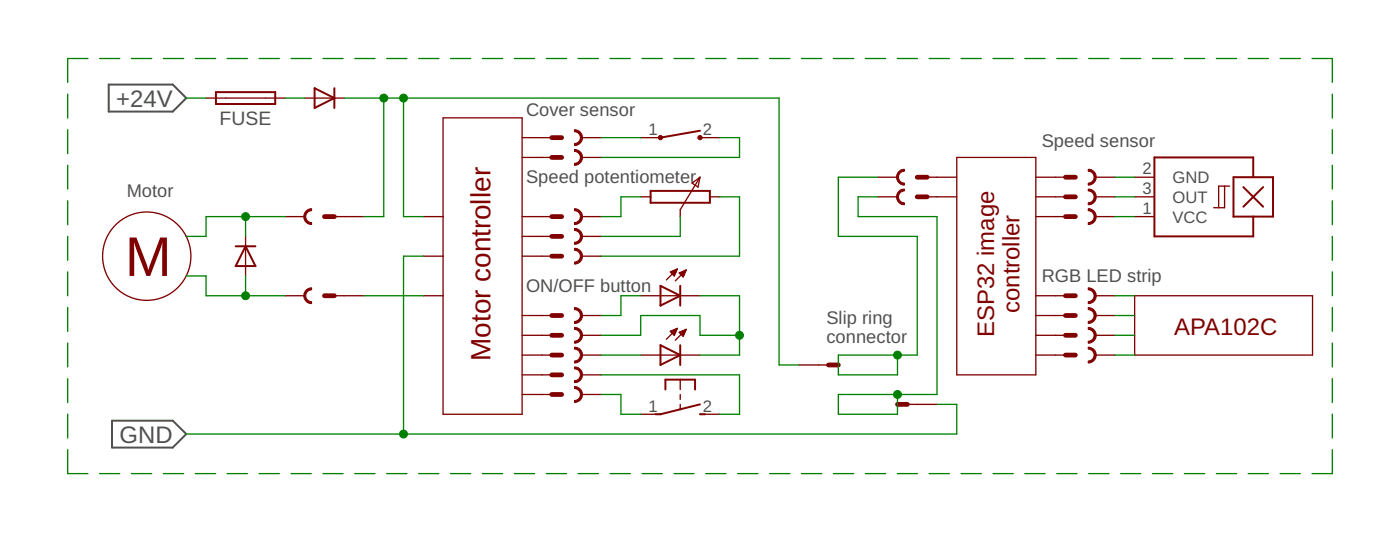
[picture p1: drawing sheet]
<svg xmlns="http://www.w3.org/2000/svg" width="180mm" height="70mm" viewBox="0 0 180 70" stroke-linecap="round" stroke-linejoin="round" font-family="sans-serif">
<path d="M14 10.9h8.2l1.7 1.7-1.7 1.7h-8.2zM14.4 54h7.8l1.7 1.7-1.7 1.8h-7.8z" fill="none" stroke="#505050" stroke-width=".25"/>
<g fill="none" stroke="#800000" stroke-width=".17">
<path d="M26.5 12.6h10.1M39.2 12.6h5M56.9 15.1h10.2v38.1h-10.2zM67.1 17.7h3.8M74.7 17.7h2.6M82.3 17.7h2.6M90 17.7h2.5M31.6 30.4v5M36.6 27.8h2.6M36.6 38h2.6M43 27.8h3.8M43 38h3.8"/>
<path d="M54.4 27.8h2.5M54.4 32.9h2.5M54.4 38h2.5M67.1 27.8h3.8M67.1 32.9h3.8M67.1 20.2h3.8M67.1 30.4h3.8M74.7 27.8h2.6M74.7 32.9h2.6M74.7 20.2h2.6M74.7 30.4h2.6M82.3 38h7.7"/>
<path d="M82.3 25.3h1.3M86.1 34.9l.9-.4-.3 .9zM86.2 34.9h.7M86.2 35h.6M86.4 35.1h.4M86.5 35.3h.2M86.5 34.8h.4M86.6 35.4h.1M86.8 34.6h.2M87 34.5l-1.4 1.4M87.3 35.1l.9-.4-.4 .9zM87.4 35.1h.6"/>
<path d="M87.4 35h.6M87.5 35.3h.4M87.6 35.4h.3M87.7 34.9h.4M87.7 35.5h.1M87.9 34.8h.2M88.2 34.7l-1.4 1.4M88.9 23.5l1.1-.7-.3 1.2zM90 22.8l-2.6 4.1v.9M91.2 25.3h1.3M112.8 25.3h2.5M112.8 22.8h2.5"/>
<path d="M119.1 25.3h3.9M119.1 22.8h3.9M123 20.2h10.1v27.9h-10.1zM133.1 27.8h3.8M133.1 38h3.8M133.1 25.3h3.8M133.1 22.8h3.8M140.7 27.8h2.6M140.7 38h2.6M140.7 25.3h2.6M140.7 22.8h2.6M145.8 27.8h2.6"/>
<path d="M145.8 38h22.9v7.6h-22.9zM145.8 25.3h2.6M145.8 22.8h2.6M157.4 23.9v2.8h-1.4M158 23.9h-1.4v2.8M67.1 45.6h3.8M67.1 48.1h3.8M67.1 43.1h3.8M67.1 40.5h3.8M67.1 50.7h3.8M74.7 45.6h2.6M74.7 48.1h2.6"/>
<path d="M74.7 43.1h2.6M74.7 40.5h2.6M74.7 50.7h2.6M82.3 53.2h2.6M82.3 45.6h7.7M86.1 42.5l.9-.3-.3 .9zM86.2 42.6h.6M86.3 42.5h.6M86.3 42.7h.5M86.5 42.8h.2M86.6 42.4h.4M86.6 43h.1"/>
<path d="M86.8 42.2h.2M87 42.2l-1.4 1.4M87.3 42.7l.9-.4-.4 .9zM87.4 42.7h.6M87.4 48.7v1.3M87.4 50.7v.6M87.4 51.9v.7M87.4 42.6h.6M87.5 42.8h.4M87.6 43h.3M87.7 42.5h.4M87.7 43.1h.1"/>
<path d="M88 42.4h.1M88.2 42.3l-1.4 1.4M90 53.2h2.5M102.7 46.9h3.8M116.6 51.9h3.8M133.1 45.6h3.8M133.1 43.1h3.8M133.1 40.5h3.8M140.7 45.6h2.6M140.7 43.1h2.6M140.7 40.5h2.6"/>
<circle cx="18.9" cy="32.9" r="5.7"/>
</g>
<g fill="none" stroke="#800000" stroke-width=".25">
<path d="M27.7 11.8h7.7v1.6h-7.7zM40.4 11.3l2.6 1.3-2.6 1.3zM43 11.3v2.6M90 16.8l-5.1 .9M30.3 31.6h2.5M31.6 31.6l1.2 2.6h-2.5zM83.6 24.5h7.6v1.5h-7.6zM84.9 36.7l2.5 1.3-2.5 1.2zM87.4 36.7v2.5M158.5 22.8h5.1v5h-5.1zM159.8 24l2.5 2.5M161.1 22.8v-2.6h-12.7v10.2h12.7v-2.6"/>
<path d="M162.3 24l-2.5 2.5M84.9 44.3l2.5 1.3-2.5 1.3zM85.5 50v-1.3h3.8v1.3M87.4 44.3v2.6M90 51.9l-5.1 1.3h-.7M90 53.2h.6"/>
</g>
<g fill="#800000" stroke="#800000" stroke-width=".13">
<path d="M39.4 37.2l.6-.2v.2a.76 .76 0 0 0-.7 .8 .76 .76 0 0 0 .7 .7v.3a1.02 1.02 0 0 1-.9-.7 1.02 1.02 0 0 1 .3-1.1z" fill-rule="evenodd"/>
<path d="M73.8 31.9a1.02 1.02 0 0 1 1 1 1.02 1.02 0 0 1-1 1v-.2a.76 .76 0 0 0 .8-.8 .76 .76 0 0 0-.8-.8z" fill-rule="evenodd"/>
<path d="M39.4 27.1l.5-.3h.1v.3a.76 .76 0 0 0-.7 .7 .76 .76 0 0 0 .7 .8v.2a1.01 1.01 0 0 1-.9-.6 1.01 1.01 0 0 1 .3-1.1z" fill-rule="evenodd"/>
<path d="M73.8 29.3a1.02 1.02 0 0 1 1 1.1 1.02 1.02 0 0 1-1 1v-.3a.76 .76 0 0 0 .8-.7 .76 .76 0 0 0-.8-.8z" fill-rule="evenodd"/>
<path d="M73.8 26.8a1.02 1.02 0 0 1 1 1 1.02 1.02 0 0 1-1 1v-.2a.76 .76 0 0 0 .8-.8 .76 .76 0 0 0-.8-.7z" fill-rule="evenodd"/>
<path d="M73.8 47.1a1.01 1.01 0 0 1 1 1 1.01 1.01 0 0 1-1 1v-.2a.75 .75 0 0 0 .8-.8 .75 .75 0 0 0-.8-.7z" fill-rule="evenodd"/>
<path d="M73.8 16.7a1.02 1.02 0 0 1 1 1 1.02 1.02 0 0 1-1 1v-.3a.76 .76 0 0 0 .8-.7 .76 .76 0 0 0-.8-.8z" fill-rule="evenodd"/>
<path d="M73.8 44.6a1.02 1.02 0 0 1 1 1 1.02 1.02 0 0 1-1 1v-.2a.76 .76 0 0 0 .8-.8 .76 .76 0 0 0-.8-.8z" fill-rule="evenodd"/>
<path d="M73.8 19.2a1.02 1.02 0 0 1 1 1 1.02 1.02 0 0 1-1 1v-.2a.76 .76 0 0 0 .8-.8 .76 .76 0 0 0-.8-.7z" fill-rule="evenodd"/>
<path d="M73.8 42a1.02 1.02 0 0 1 1 1.1 1.02 1.02 0 0 1-1 1v-.3a.76 .76 0 0 0 .8-.7 .76 .76 0 0 0-.8-.8z" fill-rule="evenodd"/>
<path d="M73.8 49.6a1.02 1.02 0 0 1 1 1.1 1.02 1.02 0 0 1-1 1v-.3a.76 .76 0 0 0 .8-.7 .76 .76 0 0 0-.8-.8z" fill-rule="evenodd"/>
<path d="M73.8 39.5a1.02 1.02 0 0 1 1 1 1.02 1.02 0 0 1-1 1v-.2a.76 .76 0 0 0 .8-.8 .76 .76 0 0 0-.8-.7z" fill-rule="evenodd"/>
<path d="M115.6 24.5l.5-.2h.1v.2a.76 .76 0 0 0-.7 .8 .76 .76 0 0 0 .7 .7v.3a1.01 1.01 0 0 1-.9-.7 1.01 1.01 0 0 1 .3-1.1z" fill-rule="evenodd"/>
<path d="M139.8 21.7a1.02 1.02 0 0 1 1.1 1.1 1.02 1.02 0 0 1-1.1 1v-.3a.76 .76 0 0 0 .8-.7 .76 .76 0 0 0-.8-.8z" fill-rule="evenodd"/>
<path d="M115.6 22l.2-.2 .4-.1v.3a.76 .76 0 0 0-.7 .8 .76 .76 0 0 0 .7 .7v.3a1.02 1.02 0 0 1-.9-.7 1.02 1.02 0 0 1 .3-1.1z" fill-rule="evenodd"/>
<path d="M139.8 24.3a1.01 1.01 0 0 1 1.1 1 1.01 1.01 0 0 1-1.1 1v-.3a.76 .76 0 0 0 .8-.7 .76 .76 0 0 0-.8-.8z" fill-rule="evenodd"/>
<path d="M139.8 42a1.02 1.02 0 0 1 1.1 1.1 1.02 1.02 0 0 1-1.1 1v-.3a.76 .76 0 0 0 .8-.7 .76 .76 0 0 0-.8-.8z" fill-rule="evenodd"/>
<path d="M139.8 26.8a1.02 1.02 0 0 1 1.1 1 1.02 1.02 0 0 1-1.1 1v-.2a.76 .76 0 0 0 .8-.8 .76 .76 0 0 0-.8-.7z" fill-rule="evenodd"/>
<path d="M139.8 39.5a1.02 1.02 0 0 1 1.1 1 1.02 1.02 0 0 1-1.1 1v-.2a.76 .76 0 0 0 .8-.8 .76 .76 0 0 0-.8-.7z" fill-rule="evenodd"/>
<path d="M139.8 37a1.02 1.02 0 0 1 1.1 1 1.02 1.02 0 0 1-1.1 1v-.3a.76 .76 0 0 0 .8-.7 .76 .76 0 0 0-.8-.8z" fill-rule="evenodd"/>
<path d="M139.8 44.6a1.02 1.02 0 0 1 1.1 1 1.02 1.02 0 0 1-1.1 1v-.2a.76 .76 0 0 0 .8-.8 .76 .76 0 0 0-.8-.8z" fill-rule="evenodd"/>
<circle cx="84.9" cy="17.7" r=".28"/>
<circle cx="90" cy="17.7" r=".28"/>
</g>
<g fill="none" stroke="#800000" stroke-width=".61">
<path d="M70.9 17.7h1.3M41.7 38h1.3M41.7 27.8h1.3M70.9 27.8h1.3M70.9 32.9h1.3M70.9 30.4h1.3M70.9 20.2h1.3M117.9 25.3h1.2M117.9 22.8h1.2M136.9 38h1.3M136.9 27.8h1.3M136.9 25.3h1.3"/>
<path d="M136.9 22.8h1.3M70.9 43.1h1.3M70.9 40.5h1.3M70.9 45.6h1.3M70.9 50.7h1.3M70.9 48.1h1.3M106.5 46.9h1.2M115.3 51.9h1.3M136.9 43.1h1.3M136.9 40.5h1.3M136.9 45.6h1.3"/>
</g>
<g fill="none" stroke="#008000" stroke-width=".17">
<path d="M8.7 12.1v3.1M8.7 16.7v3M11.3 7.5h-2.6v3.1M12.8 7.5h2.6M16.9 7.5h2.6M21 7.5h2.6M23.9 12.6h2.6M25.1 7.5h2.6M29.2 7.5h2.6M33.3 7.5h2.6M36.6 12.6h2.6M37.4 7.5h2.6"/>
<path d="M41.5 7.5h2.6M44.2 12.6h55.9v34.3h2.6M45.6 7.5h2.6M49.3 12.6v15.2h-2.5M49.7 7.5h2.6M51.9 12.6v15.2h2.5M53.8 7.5h2.6M57.9 7.5h2.6M62 7.5h2.6M66.1 7.5h2.6M70.2 7.5h2.6M74.3 7.5h2.6"/>
<path d="M77.3 17.7h5M78.4 7.5h2.6M82.5 7.5h2.6M86.6 7.5h2.6M90.7 7.5h2.6M92.5 17.7h2.5v2.5h-17.7M94.8 7.5h2.6M98.9 7.5h2.6M103 7.5h2.6M107.1 7.5h2.6M111.2 7.5h2.6M115.3 7.5h2.6"/>
<path d="M119.4 7.5h2.6M123.5 7.5h2.6M127.6 7.5h2.6M131.7 7.5h2.6M135.8 7.5h2.6M139.9 7.5h2.6M144 7.5h2.6M148.1 7.5h2.6M152.2 7.5h2.6M156.3 7.5h2.6M160.4 7.5h2.6M164.5 7.5h2.6"/>
<path d="M168.6 7.5h2.6v3.1M171.2 12.1v3.1M171.2 16.7v3M8.7 21.2v3.1M8.7 25.8v3.1M8.7 30.4v3M8.7 34.9v3.1M8.7 39.5v3M23.9 35.4h2.6v2.6h10.1M31.6 27.8v2.6M31.6 35.4v2.6M36.6 27.8h-10.1v2.6h-2.6"/>
<path d="M46.8 38h7.6M54.4 32.9h-2.5v22.8M82.3 38h-2.5v2.5h-2.5M82.3 25.3h-2.5v2.5h-2.5M87.4 27.8v2.6h-10.1M90 38h5v7.6h-5M92.5 25.3h2.5v7.6h-17.7M112.8 25.3h-2.5v2.5h10.1v22.9h-12.7v2.5h7.6v-2.5M112.8 22.8h-5.1v7.6h10.2v15.2h-10.2v2.5h7.6v-2.5M143.3 38h2.5M143.3 27.8h2.5M143.3 25.3h2.5"/>
<path d="M143.3 22.8h2.5M171.2 21.2v3.1M171.2 25.8v3.1M171.2 30.4v3M171.2 34.9v3.1M171.2 39.5v3M8.7 57.7v3.1h2.6M8.7 44v3.1M8.7 48.6v3.1M8.7 53.2v3M77.3 48.1h17.7v5.1h-2.5M77.3 45.6h5"/>
<path d="M77.3 50.7h2.5v2.5h2.5M77.3 43.1h5v-2.6h7.7v2.6h5M120.4 51.9h2.6v3.8h-99.1M143.3 45.6h2.5M143.3 40.5h2.5M143.3 43.1h2.5M171.2 44v3.1M171.2 48.6v3.1M171.2 53.2v3M171.2 57.7v3.1h-2.6M12.8 60.8h2.6M16.9 60.8h2.6"/>
<path d="M21 60.8h2.6M25.1 60.8h2.6M29.2 60.8h2.6M33.3 60.8h2.6M37.4 60.8h2.6M41.5 60.8h2.6M45.6 60.8h2.6M49.7 60.8h2.6M53.8 60.8h2.6M57.9 60.8h2.6M62 60.8h2.6M66.1 60.8h2.6"/>
<path d="M70.2 60.8h2.6M74.3 60.8h2.6M78.4 60.8h2.6M82.5 60.8h2.6M86.6 60.8h2.6M90.7 60.8h2.6M94.8 60.8h2.6M98.9 60.8h2.6M103 60.8h2.6M107.1 60.8h2.6M111.2 60.8h2.6M115.3 60.8h2.6"/>
<path d="M119.4 60.8h2.6M123.5 60.8h2.6M127.6 60.8h2.6M131.7 60.8h2.6M135.8 60.8h2.6M139.9 60.8h2.6M144 60.8h2.6M148.1 60.8h2.6M152.2 60.8h2.6M156.3 60.8h2.6M160.4 60.8h2.6M164.5 60.8h2.6"/>
</g>
<g fill="#008000" stroke="#008000" stroke-width=".13">
<circle cx="31.6" cy="38" r=".51"/>
<circle cx="31.6" cy="27.8" r=".51"/>
<circle cx="95" cy="43.1" r=".51"/>
<circle cx="115.3" cy="45.6" r=".51"/>
<circle cx="115.3" cy="50.7" r=".51"/>
<circle cx="51.9" cy="12.6" r=".51"/>
<circle cx="49.3" cy="12.6" r=".51"/>
<circle cx="51.9" cy="55.7" r=".51"/>
</g>
<text font-size="7.2" fill="#800000" x="16.1" y="35.4">M</text>
<text font-size="3.6" fill="#800000" x="63" y="46.3" transform="rotate(-90 63 46.3)">Motor controller</text>
<g font-size="3.1" fill="#505050">
<text x="14.9" y="13.7">+24V</text>
<text x="15.4" y="56.8">GND</text>
</g>
<g font-size="3.1" fill="#800000">
<text x="131" y="40.2" transform="rotate(-90 131 40.2)">controller</text>
<text x="127.7" y="43.3" transform="rotate(-90 127.7 43.3)">ESP32 image</text>
<text x="150.9" y="43">APA102C</text>
</g>
<text font-size="2.5" fill="#505050" x="28.2" y="16">FUSE</text>
<g font-size="2.3" fill="#505050">
<text x="67.6" y="14.9">Cover sensor</text>
<text x="67.6" y="23.5">Speed potentiometer</text>
<text x="133.9" y="18.9">Speed sensor</text>
<text x="16.3" y="25.3">Motor</text>
<text x="67.6" y="37.5">ON/OFF button</text>
<text x="106.2" y="41.5">Slip ring</text>
<text x="133.9" y="36.2">RGB LED strip</text>
<text x="106.2" y="44.1">connector</text>
</g>
<g font-size="2.1" fill="#505050">
<text x="83.3" y="17.3">1</text>
<text x="90.3" y="17.3">2</text>
<text x="146.8" y="22.4">2</text>
<text x="150.7" y="23.5">GND</text>
<text x="146.8" y="27.5">1</text>
<text x="146.8" y="24.9">3</text>
<text x="150.7" y="28.6">VCC</text>
<text x="150.7" y="26">OUT</text>
<text x="83.3" y="52.8">1</text>
<text x="90.3" y="52.8">2</text>
</g>
</svg>
